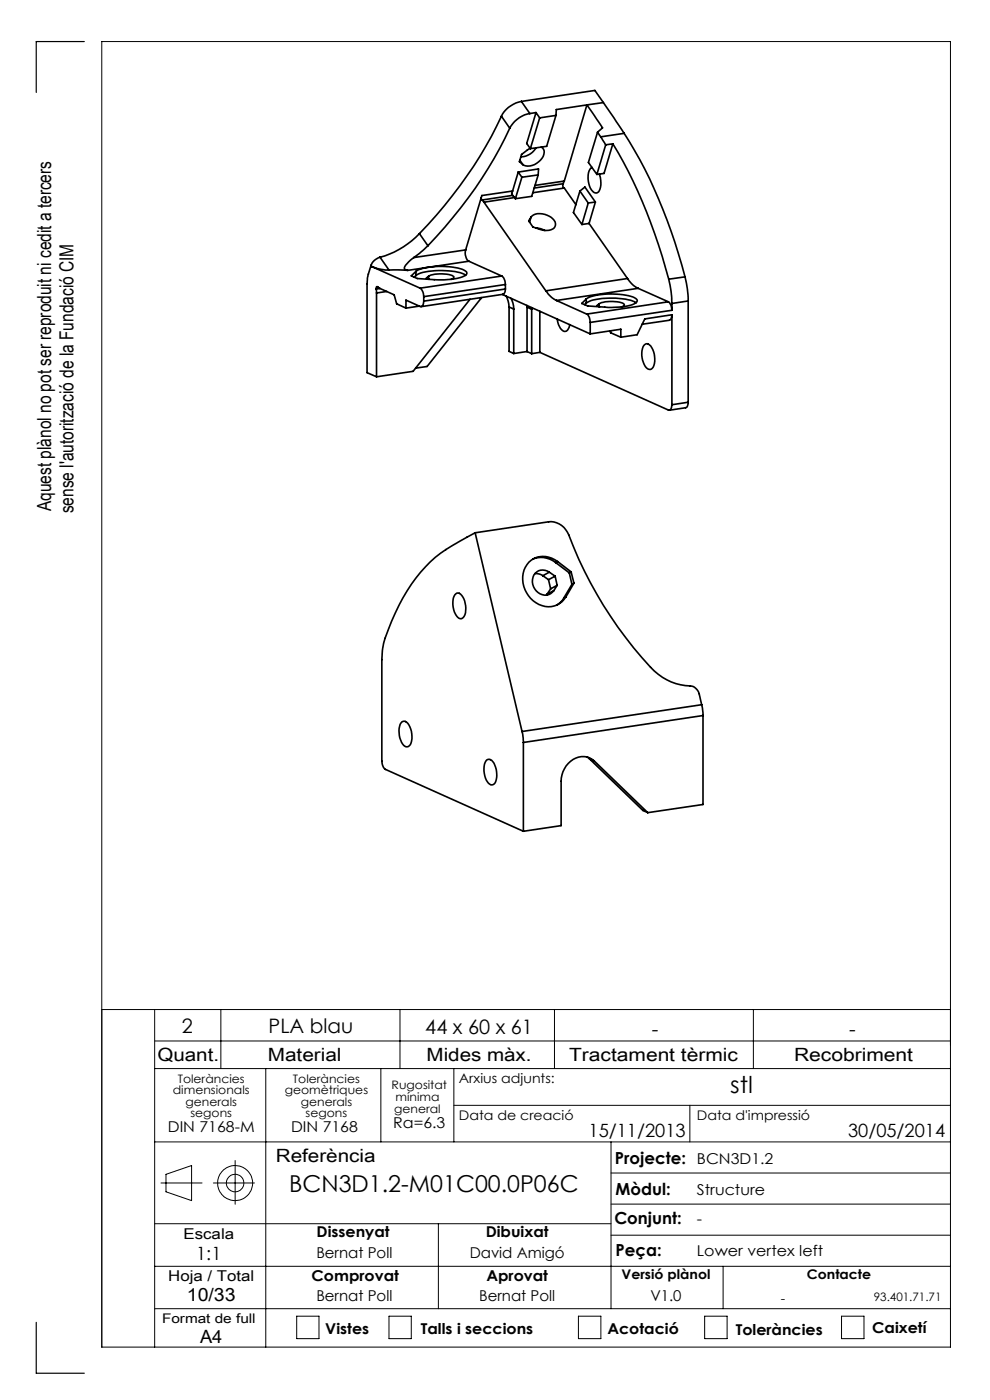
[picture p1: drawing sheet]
<svg xmlns="http://www.w3.org/2000/svg" width="210mm" height="297mm" viewBox="0 0 210 297" stroke-linecap="round" stroke-linejoin="round" font-family="sans-serif">
<g fill="none" stroke="#000" stroke-width=".21">
<path d="M21.6 214.2h180M32.8 214.2v71.6M46.8 214.2v12.5M84.8 214.2v12.5M117.6 214.2v12.5M159.8 214.2v12.5M32.8 220.8h168.8M32.8 226.7h168.8M56.4 226.7v59.1M80.8 226.7v15.5M96.3 226.7v15.5M96.3 234.5h105.3"/>
<path d="M146.3 234.5v7.7M32.8 259.6h96.8M32.8 242.2h168.8M34.1 251h8.8M35.2 249.1l5.4-1.8v7.4l-5.4-1.9zM45.3 251h8.7M49.9 246.2v9.3M93 259.6v18M129.6 242.2v35.4M129.6 255.4h72M129.6 248.8h72M32.8 277.6h168.8"/>
<path d="M32.8 268.6h168.8M62.9 279.2h4.8v4.8h-4.8zM82.5 279.2h4.7v4.8h-4.7zM122.7 279.2h4.8v4.8h-4.8zM129.6 262h72M149.5 279.2h4.7v4.8h-4.7zM153.4 268.6v9M178.5 279.2h4.8v4.8h-4.8zM21.6 285.8h180v-277h-180v277"/>
<circle cx="49.9" cy="251" r="3.7"/>
<circle cx="49.9" cy="251" r="1.86"/>
</g>
<path d="M17.9 8.8h-10.2v10.8M7.7 280.5v10.8h10.2" fill="none" stroke="#000" stroke-width=".25"/>
<g fill="none" stroke="#000" stroke-width=".35">
<path d="M106.4 24.7a93.1 93.1 0 0 1-17.4 24.9M106.4 24.7l1.7 2.5M108.1 27.2a91.3 91.3 0 0 1-17.3 24.9M109.9 36.5l4.3-.7v1.3M109.9 36.5l-1.2 4M109.9 36.5l.8 1.1M110.3 34l.6 .9M110.6 21.5a6.1 6.1 0 0 0-4.2 3.2M110.6 21.5l1.8 2.6M110.6 21.5l15.6-2.3 1.8 2.6M110.7 37.6l-1.4 4.6M112.4 24.1a5.9 5.9 0 0 0-4.3 3.1"/>
<path d="M112.4 31.5l-1.8 1.3-.4 1.5 .7 .6M113.7 23.9l-1.3 .2M113.7 23.9l-2 6.5 .8 1.1M113.7 23.9l.8 1.1M113.7 31.4a3.9 3.9 0 0 1-3.2 1.9M114.2 37.1l-1.4 4.6-3.5 .5M114.2 37.1l-3.5 .5M114.5 25l-2 6.5M114.8 31.2a1.53 1.53 0 0 1 .2 2.4 3.2 3.2 0 0 1-4.1 1.3M117.9 24.5l-3.4 .5M117.9 24.5l-1.9 6.5-3.5 .5M119.4 39a.77 .77 0 0 0 .3 .9"/>
<path d="M119.4 39l-6.1 .9M119.7 38.4l-.3 .6M119.7 39.9l2.5 3.5M119.7 39.9l-6.7 1M119.7 38.4l-6.2 .9M124.5 22.3l3.3 4.8-1 .9M124.5 22.3l-4.8 16.1M124.5 22.3l-6.5 .9-.1 1.3M125.6 35.5a2.77 2.77 0 0 0-.8 3 2.46 2.46 0 0 0 1.7 2.5 1.85 1.85 0 0 0 1-2.3l-.4-1.8M126.8 28l.6 1M126.8 28l-2 6.5 1.8 2.5M127.4 29l1.1 1.7"/>
<path d="M128 21.8l4.4 6.5M128 21.8l-3.5 .5M128.5 30.7l-1.9 6.3M130 30.5a109 109 0 0 1 11.9 28.7M130 30.5l-1.9 6.3-1.5 .2M130 30.5l-1.5 .2M132.4 28.3a107 107 0 0 1 12.9 30.4M132.4 28.3l-5 .7M78.7 56.3l-.6 2-.2 1.9v18.9l2 .8M78.7 56.3l.1 .2M78.8 56.5l1.7 .6 2 .2M78.8 56.5l10.3 4.6"/>
<path d="M80.6 54.6a2.82 2.82 0 0 0-1.9 1.7M80.6 54.6l1.9 2.7M82.5 57.3l4 .1M87.2 58.5a6.1 6.1 0 0 1 5.1-2 12.8 12.8 0 0 1 6.4 1 .52 .52 0 0 1 .3 .5 .52 .52 0 0 1-.3 .5 13.3 13.3 0 0 1-6.6 .8l-3.6-.2zM87.8 54.6l-.6 .5a2.77 2.77 0 0 0-1.4 1.9l.2 .3 .5 .1M88.2 58.5l-.3 .3M88.2 57.6v.9M89 49.6a18.1 18.1 0 0 1-8.4 5M89 49.6l1.8 2.5M90.8 52.1l-3 2.5M90.9 58.6a6.8 6.8 0 0 1 5.4 .1l-.1 .3-.5 .3M90.9 58.6l-.4 .4 .6 .3"/>
<path d="M90.9 58.6v.6M98.8 53a2.4 2.4 0 0 0 .6 2.4M98.8 58.4a11.5 11.5 0 0 0-6.5-1 7.3 7.3 0 0 0-4.1 1.1M98.8 53l-11 1.6M99.4 55.4l7 3.2M99.4 55.4l-12.9 2M102.1 42l.1 .4M102.1 42l-3.3 11M102.2 42.4l.5 .5M102.7 42.9l13.1 18.8M106.4 58.6a2.24 2.24 0 0 1 .8 1.8M106.4 58.6l-17.3 2.5"/>
<path d="M108.7 41.4l.4 .5M108.7 40.5l-.2 .6 .2 .3M108.7 40.5l-6.5 1-.1 .5M108.7 41.4l-6.5 1M109.1 41.9l-6.4 1M109.1 41.9l.2 .3M112.6 46.1l-.3 1M112.9 45.8a3.7 3.7 0 0 1 4.9 1.3 1.43 1.43 0 0 1-1.8 1.8 7.2 7.2 0 0 1-3-.7l-.9-1.4zM113.7 48.4l.9 .1 1 .4M123 40.5l1.1-.8 2.2 3.2M123 40.5l-1.4 4.6 1.8 2.5M123 40.5l1.8 2.6"/>
<path d="M124.8 43.1l-1.4 4.5M125 47.4l8.1 11.7M125 47.4l-1.6 .2M126.3 42.9l-1.3 4.5M126.3 42.9l-1.5 .2M133.1 59.1a5.5 5.5 0 0 0 2.3 2.1M133.1 59.1l-17.3 2.6M141.9 59.2l.4 2.6 .2 2.6M145.3 58.7a20.9 20.9 0 0 1 .7 5.1M145.3 58.7l-3.4 .5M79.8 61.3a.31 .31 0 0 1 .1-.5 .31 .31 0 0 1 .4 .2l3.3 1.5 .5 1.9 2 1M79.8 61.3l.1 .9"/>
<path d="M79.9 62.2v17.7M80.6 61.2l-.8 .1M82.1 61.8l-2.2 .4M88.9 64.9l-2.8 .5M89.1 61.1a2.24 2.24 0 0 1 .8 1.8M89.9 63.9a.82 .82 0 0 1-.8 1.1l-3-1.3v1.7M89.9 62.9v1M99.7 63.5l-12.1 15.3-7.7 1.1M102.2 63.1l-11.6 14.6-2.4 .4M106.6 62.5l18.6 8.3M107.2 61.3l-.1 .8-.4 .3-17.3 2.6M107.2 60.4v.9"/>
<path d="M107.2 60.4l-17.3 2.5M107.2 61.3l-17.3 2.6M107.4 62.8l.4 1 .2 1.3M108 65.1l1 .5M108 65.1v9.4l1 .5M108.4 63.3a4.4 4.4 0 0 1 .6 2.3M109 65.6v9.4M111.8 64.8v.4M111.8 65.2v9.4M111.8 74.6l-2.8 .4M111.8 65.2l1 .4M111.8 74.6l1 .4"/>
<path d="M112.8 65.3v9.7M114.5 74.8l27.3 12.2a.82 .82 0 0 0 .7-1.1M114.5 66v8.8M114.5 74.8l-1.7 .2M115.8 61.7a5.7 5.7 0 0 0 2.2 2M118 63.7l6.5 2.9M118.2 67.7a3.3 3.3 0 0 0 1.5 2.6 1.22 1.22 0 0 0 1.1-1.4M123.4 64.4a5.4 5.4 0 0 1 4.3-1.9 13.1 13.1 0 0 1 7.2 .9 .6 .6 0 0 1 .2 .6 .6 .6 0 0 1-.6 .4 13.6 13.6 0 0 1-6.2 .8l-3.6-.3zM124.4 64.3l-.4 .3M124.4 63.4v.9M124.5 66.6a1.96 1.96 0 0 1 .7 1.8M125.2 68.4v2.4"/>
<path d="M125.2 70.8l6.5-1v1.7M127.1 64.4a6.7 6.7 0 0 1 5.3 .2v.2l-.6 .3M127.1 64.4l-.5 .4 .6 .3M127.1 64.4v.6M129.5 70.2v.4l2.2 .9M134.9 64.2a11.5 11.5 0 0 0-6.5-.9 7.3 7.3 0 0 0-4 1M135.4 61.2l6.4 2.8M135.4 61.2l-17.4 2.5M136.8 73.1a1 1 0 0 1 1.5 .7 4.4 4.4 0 0 1 .1 4.3 .94 .94 0 0 1-1.5-.4 4.3 4.3 0 0 1-.1-4.6zM141.8 64a2.09 2.09 0 0 1 .7 1.8M141.8 64l-17.3 2.6M142.5 66.8l-.2 .9-.3 .2-5.8 .9"/>
<path d="M142.5 64.4v1.4M142.5 66.8v19.1M142.5 66.8l-5.7 .9-1.7 3.3-3.4 .5M142.5 65.8l-17.3 2.6M146 63.8l-3.5 .6M146 63.8v21.5M146 85.3l-.2 1-.3 .2-3.5 .5M146 85.3l-3.5 .6M100.8 113l-1.8 1a29.6 29.6 0 0 0-14.4 14.4l-1.5 3.4-1.4 3.6a14.7 14.7 0 0 0-.7 4.5v21.6a2.23 2.23 0 0 0 .8 1.7l29.2 13.2M100.8 113l15.6-2.3a4.2 4.2 0 0 1 4.2 2.8 84.9 84.9 0 0 0 18.2 28.8 12.4 12.4 0 0 0 8.2 3.3l.8 .7 .4 .6 .6 2.6M100.8 113l9.9 42.2M113 118.6a4.7 4.7 0 0 1 4.9 .7"/>
<path d="M117.9 119.3l2.9 2.2M118.3 119.1a4.5 4.5 0 0 0-5.4-.4 4.5 4.5 0 0 0-2 5 5.7 5.7 0 0 0 6.7 4.8 4.3 4.3 0 0 0 2.5-1.9M118.3 119.1l2.8 2.2M118.3 119.1l-.4 .2M96.5 126.2a.82 .82 0 0 1 1.4 .1 4.4 4.4 0 0 1 .4 4.7 .89 .89 0 0 1-1.5-.4 4.5 4.5 0 0 1-.3-4.4zM113.5 121.7h.8l.8 .4M115.1 122.1l1.2 .9M116.1 126l-.2 .3M116.3 123l.5 1.9M116.5 121.4a2.32 2.32 0 0 0-2.9 .1 2.32 2.32 0 0 0-.4 3 2.49 2.49 0 0 0 4.3 .8M116.5 121.4l1.3 .8M116.5 121.4l-1.4 .7"/>
<path d="M116.8 124.9l-.7 1.1M117.5 125.3l-1.4 .7M117.8 122.2l.4 2M117.8 122.2l-1.5 .8M118.2 124.2l-.7 1.1M118.2 124.2l-1.4 .7M119.6 126.8l-.3 .6-1.1 .9M120.1 126.6l-.5 .2M120.8 121.5l.5 2.5M121.1 121.3l.6 2.4M121.1 121.3l-.3 .2M121.3 124l-1.7 2.8"/>
<path d="M121.7 123.7l-1.6 2.9M121.7 123.7l-.4 .3M85.3 153.1a1.05 1.05 0 0 1 1.4 .7 4.4 4.4 0 0 1 .2 4.4 .9 .9 0 0 1-1.5-.4 4.8 4.8 0 0 1-.3-4.4zM110.7 155.2l.3 2.3M111 157.5v18.9M148.8 149.5l.3 2.3M148.8 149.5l-38.1 5.7M149.1 151.8l-38.1 5.7M149.1 151.8v18.9l-11.7 1.7M103.3 161.2a1.1 1.1 0 0 1 1.5 .7 4.6 4.6 0 0 1 .1 4.4 .89 .89 0 0 1-1.5-.4 4.4 4.4 0 0 1-.1-4.7zM124.6 160.6l.5 .4M125.1 161l.9 .4"/>
<path d="M125.1 161l11.3 10.9 1 .5M126 161.4a4.1 4.1 0 0 0-6.3 1.7 5.4 5.4 0 0 0-.7 2.6v9.5l-8 1.2M126 161.4l11.4 11"/>
</g>
<g font-size="4.9">
<text x="154.9" y="231.8">stl</text>
<text x="61.3" y="253">BCN3D1.2-M01C00.0P06C</text>
</g>
<g font-size="4.2">
<text x="38.6" y="219">2</text>
<text x="57" y="219.2">PLA blau</text>
<text x="90.2" y="219.4">44 x 60 x 61</text>
<text x="138.3" y="219.7">-</text>
<text x="180.1" y="219.7">-</text>
</g>
<g font-size="4.1">
<text x="10.9" y="108.4" transform="rotate(-90 10.9 108.4)">Aquest plànol no pot ser reproduit ni cedit a tercers</text>
<text x="15.6" y="108.9" transform="rotate(-90 15.6 108.9)">sense l'autorització de la Fundació CIM</text>
</g>
<g font-size="3.9">
<text x="33.4" y="225">Quant.</text>
<text x="56.8" y="225">Material</text>
<text x="90.5" y="225">Mides màx.</text>
<text x="120.7" y="225">Tractament tèrmic</text>
<text x="168.4" y="225">Recobriment</text>
<text x="124.8" y="241.3">15/11/2013</text>
<text x="179.9" y="241.3">30/05/2014</text>
<text x="58.5" y="246.5">Referència</text>
<text x="41.6" y="267.2">1:1</text>
<text x="39.7" y="276.1">10/33</text>
<text x="42.4" y="284.9">A4</text>
</g>
<g font-size="3.5">
<text x="130.5" y="246.8">Projecte:</text>
<text x="130.6" y="253.4">Mòdul:</text>
<text x="130.3" y="259.8">Conjunt:</text>
<text x="130.6" y="266.4">Peça:</text>
</g>
<g font-size="3.2">
<text x="83.4" y="239.3">Ra=6.3</text>
<text x="35.6" y="240.1">DIN 7168-M</text>
<text x="61.7" y="240.1">DIN 7168</text>
<text x="147.8" y="246.8">BCN3D1.2</text>
<text x="147.8" y="253.4">Structure</text>
<text x="38.9" y="262.9">Escala</text>
<text x="67.2" y="262.5">Dissenyat</text>
<text x="103" y="262.5">Dibuixat</text>
<text x="147.8" y="259.8">-</text>
<text x="67.1" y="266.8">Bernat Poll</text>
<text x="99.6" y="266.8">David Amigó</text>
<text x="147.8" y="266.4">Lower vertex left</text>
<text x="35.7" y="271.7">Hoja / Total</text>
<text x="66.1" y="271.7">Comprovat</text>
<text x="103.2" y="271.7">Aprovat</text>
<text x="67.1" y="276.1">Bernat Poll</text>
<text x="101.6" y="276.1">Bernat Poll</text>
<text x="138" y="276.1">V1.0</text>
<text x="69" y="283.1">Vistes</text>
<text x="89.3" y="283.1">Talls i seccions</text>
<text x="128.8" y="283.1">Acotació</text>
<text x="156.1" y="283.2">Toleràncies</text>
<text x="185" y="282.8">Caixetí</text>
</g>
<g font-size="2.8">
<text x="97.3" y="229.6">Arxius adjunts:</text>
<text x="97.3" y="237.7">Data de creació</text>
<text x="147.8" y="237.7">Data d'impressió</text>
<text x="131.8" y="271.4">Versió plànol</text>
<text x="171.2" y="271.4">Contacte</text>
<text x="34.4" y="280.7">Format de full</text>
<text x="165.6" y="276.3">-</text>
</g>
<g font-size="2.5">
<text x="36.7" y="232.1">dimensionals</text>
<text x="37.7" y="229.6">Toleràncies</text>
<text x="60.4" y="232.1">geomètriques</text>
<text x="62.1" y="229.6">Toleràncies</text>
<text x="83.1" y="231">Rugositat</text>
<text x="83.9" y="233.5">mínima</text>
<text x="39.4" y="234.6">generals</text>
<text x="40.4" y="237.1">segons</text>
<text x="63.8" y="234.6">generals</text>
<text x="64.8" y="237.1">segons</text>
<text x="83.6" y="236.2">general</text>
<text x="185.4" y="276.1">93.401.71.71</text>
</g>
</svg>
